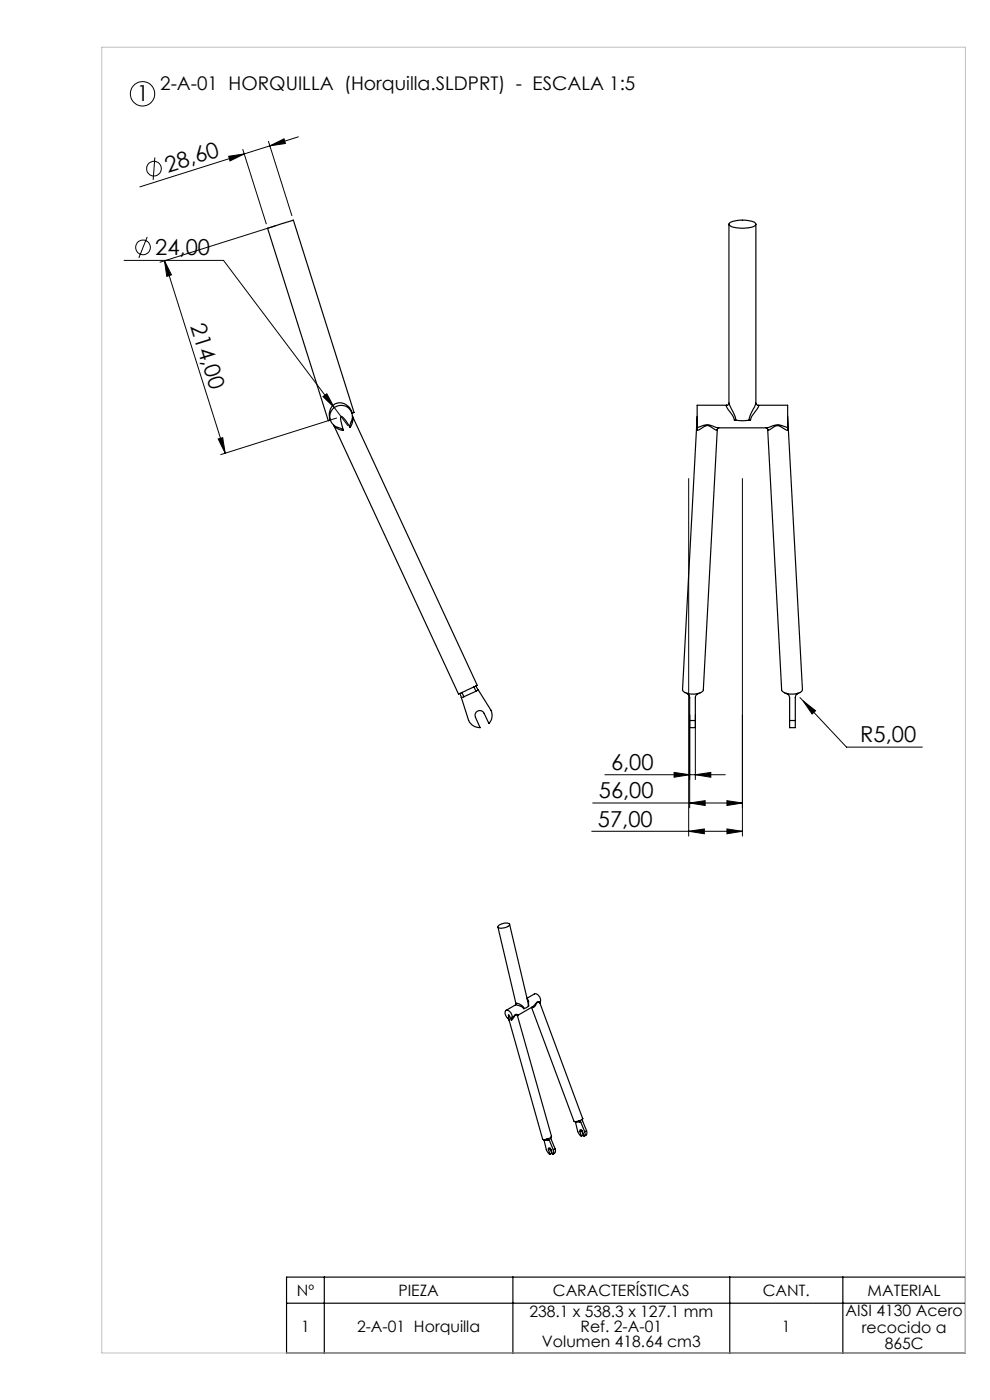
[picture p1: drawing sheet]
<svg xmlns="http://www.w3.org/2000/svg" width="210mm" height="297mm" viewBox="0 0 210 297" stroke-linecap="round" stroke-linejoin="round" font-family="sans-serif">
<g fill="none" stroke="#000" stroke-width=".21">
<path d="M32.8 33.4l-.3 4.8M48.5 33.2l3.3-.5-3 1.4zM51.5 31.7l5 15.8M56.9 30l5 15.8M57.3 30.9l3-1.4 .2 .9zM63.3 29l-33.6 10.6M26.3 55.2h21.1l23.5 31.3M31.2 50.3l-1.7 4.4M34.9 55.3l12.9 40.8M34.9 55.3l1.5 3-1 .3zM58.5 47.9l-24.6 7.7M46.3 93.1l.9-.3 .6 3.3z"/>
<path d="M68.5 84.1l.8-.6 1.6 3zM70.9 86.5l2.9 3.8M71.4 88.7l-24.6 7.7M146.1 101.5v75.9M157.5 101.5v75.9M146.3 151.7v19.7M147.5 151.7v13.7M169.7 148l.7 .7M170.4 148.7l2.6 2.1-.7 .7zM170.4 148.7l9.2 9.8h16.1M125.5 176.4h32M125.7 170.4h31.8"/>
<path d="M128.3 164.4h25.5M143 163.9l3.3 .5-3.3 .5zM146.1 176.4l3.3-.5v1zM146.3 170.4l3.3-.5v1zM147.5 164.4l3.3-.5v1zM154.2 169.9l3.3 .5-3.3 .5zM154.2 175.9l3.3 .5-3.3 .5z"/>
<circle cx="30.2" cy="19.9" r="2.59"/>
<circle cx="32.7" cy="35.8" r="1.57"/>
<circle cx="30.3" cy="52.5" r="1.55"/>
</g>
<g fill="none" stroke="#000" stroke-width=".25">
<path d="M154.6 47.6v37.9M154.8 47.3a6.5 6.5 0 0 1 5.4 0l.1 .3a1.91 1.91 0 0 1-1.9 .8h-.5a4.5 4.5 0 0 1-3.2-.7zM160.3 47.6v37.9M70 89.1h.1M70.7 90.2l.1 .1M70.8 90.3h.1M70.8 90.3l26.5 56.9 .3-.1M70.8 90.3a2.69 2.69 0 0 0 2 1M74.3 90.7a5.1 5.1 0 0 0-1.9-2.4l-.1 .1a6.7 6.7 0 0 0 .5 2.9M74.3 90.7l-.1-.4a3.7 3.7 0 0 0 .2-3.3 2.4 2.4 0 0 0-4 0 2.4 2.4 0 0 0 1.4 3.7l1 .6M74.7 87.6a2.54 2.54 0 0 0-1.8-2 2.54 2.54 0 0 0-2.6 .7l-.2 .4a3.4 3.4 0 0 0-.1 2.4M74.7 87.6l-.1 .1"/>
<path d="M74.7 87.6l.4-.1-12.9-40.8-2.3 .7-3.1 1 12.8 40.8 .4-.1M74.8 88.2v.2M74.8 88.4l26.4 57-.3 .2M74.8 88.4a3.1 3.1 0 0 1-.5 2.3M147.9 90.7v.6l1-.5a1.53 1.53 0 0 1 2.4 .1l.5 .3h.3l.1-.1M147.9 88.3l-3.1 58 .1 .3 .4 .3 .5 .2M147.9 90.7h.2a3.6 3.6 0 0 1 3.9 0l10.5 .1M152.2 91.1l-3 55.2a1.33 1.33 0 0 1-1 .8M152.5 90.8l-.3 .3M154.2 86l-.1 .2 .1 .3 1.2 1.6 .4 1h.3M154.2 86h-6.3v4.7M154.6 85.5l-.1 .4-.3 .1"/>
<path d="M154.7 85.5l1.3 2.9 .1 .7M156.1 89.1l1 .1 1.8-.1M160.3 85.5l.4 .5h6.4v4.7M160.3 85.5l-1.2 2.7-.2 .9M160.8 86l.1 .3-.3 .5a5.4 5.4 0 0 0-1.5 2.3h-.2M162.5 90.8l.3 .3M162.8 91.1l3 55.3 .2 .3 .8 .4M167.1 90.7v.6l-1.1-.5a1.71 1.71 0 0 0-2.6 .2l-.3 .3-.3-.2M167.1 88.3l3.1 58-.3 .5-.7 .3M167.1 90.7a4.1 4.1 0 0 0-3.7-.2l-.9 .3M97.6 147.1l.3 .9M98 146.9l-.4 .2"/>
<path d="M98 146.9l.4 .9M98.4 147.8l-.5 .2M100.5 145.7l-2.5 1.2M100.5 145.7l.5 .9M100.9 145.6l-.4 .1M100.9 145.6l.5 .7M101 146.6l-2.6 1.2M101.4 146.3l2.7 4.4a2.59 2.59 0 0 1-.4 2.8l-1-2.2a1.01 1.01 0 0 0-1.4-.5 1.01 1.01 0 0 0-.4 1.4l.9 2.2a2.58 2.58 0 0 1-2.4-1.5l-1.5-4.9M101.4 146.3l-.4 .3M145.7 147.1l.4 .4M145.8 147.1l.8 .1 1.6-.1M145.8 147.1l.4 .4 .1 .5v4.9"/>
<path d="M146.3 152.9v1.5h1.2v-1.5M146.3 152.9h1.2M148.1 147.1l-.1 .1M148.2 147.1a.97 .97 0 0 0-.7 .9v4.9M166.8 147.1l.2 .1M166.8 147.1l.8 .1 1.6-.1M166.8 147.1a.96 .96 0 0 1 .7 .9v4.9M167.5 152.9v1.5h1.2v-1.5M167.5 152.9h1.2M169.2 147.1l-.3 .3-.2 .6v4.9M169.3 147.1l-.3 .2M105.6 196.7l3.9 16.3"/>
<path d="M105.7 196.4a2.1 2.1 0 0 1 2.4-.3 1.95 1.95 0 0 1-2.5 .6zM108.1 196.1l3.8 16.3M108 216.4l-.2-1.1 .7 1.1M108 216.4l-.1-.1 7.2 25.4 1.1-.1M108.5 216a1.26 1.26 0 0 0-1.1-1.7 1.47 1.47 0 0 0 .6 2v.1M108.5 216v.4M109.4 213.2h.2a2.19 2.19 0 0 1 1.5 .8h.1M109.4 213.2l-2 1.1M109.5 213l-.1 .2M109.5 213v-.1a1.85 1.85 0 0 1 1.7 1.1M109.8 215.6l7.1 25.6M109.8 215.6l-.4-.3-.9 1.1"/>
<path d="M109.9 215.3a.55 .55 0 0 0-.9 .3l-.5 .4M109.9 215.4l-.1 .2M111.8 211.8l1.6-.9a1.31 1.31 0 0 1 1.2 1.7M111.8 212a1.35 1.35 0 0 1 .3 1.4M111.9 212.4h.1M111.9 212.4l.2 1M112.1 213.4l-.9 .6M112.7 213.7l9 24.1 .5 .1 .6-.1M114.5 212.9a.48 .48 0 0 0-.6-.2 .48 .48 0 0 0-.3 .5 .61 .61 0 0 1-.8 .5M114.6 212.6l-.1 .3 9.1 24.4M114.6 212.6a.81 .81 0 0 0-1.1 .5l-.5 .5-3.1 1.8M122.1 238l.5 2.1 .7 .9"/>
<path d="M122.1 238h.1M122.1 237.9v.1M122.1 237.9l.1 .1M122.2 238l.9 .1M122.7 237.8h.1M122.8 237.8l.4 .3M122.8 237.8l.3 .3M123.1 238.1h.1M123.2 238.1l.8 2M123.4 239.7l.3 1.1-.4 .2M123.4 239.9l-.4 .2M123.6 237.3l-.8 .5"/>
<path d="M123.6 237.3l-.1 .4 .9 2.2M123.6 237.3v.1M124.4 239.9v.8l-.5 .3M124.4 239.9l-.4 .2M115.4 241.8h.1M115.4 241.8l.5 2.1 .8 1M115.4 241.8l.2 .1M115.5 241.8l.1 .1M115.6 241.9h.8M116 241.6l.4 .3M116.2 241.6l.3 .3M116.3 243.9a.26 .26 0 0 1 .2-.4 .26 .26 0 0 1 .3 .2l.4 1.2"/>
<path d="M116.3 243.9l.4 1M116.5 241.9l.9 2M116.5 241.9h-.1M116.7 243.6v.1M116.7 243.7l-.4 .2M116.7 243.7l.3 1-.3 .2M116.9 241.2l-.7 .4M116.9 241.2v.5l.9 2M117.4 243.9a.79 .79 0 0 1-.2 1M117.8 243.7a.79 .79 0 0 1-.2 1l-.4 .2M117.8 243.7l-.4 .2M123 240.1a.26 .26 0 0 1 .1-.4 .26 .26 0 0 1 .4 .2l.4 1.1"/>
<path d="M123 240.1l.3 .9M124 240.1a.79 .79 0 0 1-.1 .9M60.8 270.9h144v16.1h-144zM60.8 276.5h144M68.8 270.9v16.1M108.8 270.9v16.1M154.8 270.9v16.1M178.8 270.9v16.1"/>
</g>
<path d="M21.6 10h183.2v277h-183.2z" fill="none" stroke="#c0c0c0" stroke-width=".21"/>
<g fill="#000">
<path d="M48.5 33.2l3.3-.5-3 1.4zM57.3 30.9l3-1.4 .2 .9z"/>
<path d="M34.9 55.3l1.5 3-1 .3zM46.3 93.1l.9-.3 .6 3.3z"/>
<path d="M68.5 84.1l2.4 2.4-1.6-3zM143 163.9l3.3 .5-3.3 .5zM147.5 164.4l3.3-.5v1zM146.1 176.4l3.3-.5v1zM154.2 175.9l3.3 .5-3.3 .5zM170.4 148.7l1.9 2.8 .7-.7z"/>
<path d="M154.2 169.9l3.3 .5-3.3 .5zM146.3 170.4l3.3-.5v1z"/>
</g>
<g font-size="4.7">
<text x="29" y="21.5">1</text>
<text x="35.6" y="36.6" transform="rotate(-17 35.6 36.6)">28,60</text>
<text x="32.9" y="54.2">24,00</text>
<text x="40.4" y="69.2" transform="rotate(73 40.4 69.2)">214,00</text>
<text x="182.5" y="157.5">R5,00</text>
<text x="129.6" y="163.3">6,00</text>
<text x="127" y="169.3">56,00</text>
<text x="126.8" y="175.3">57,00</text>
</g>
<text font-size="4" x="34" y="19.1">2-A-01 HORQUILLA (Horquilla.SLDPRT) - ESCALA 1:5</text>
<g font-size="3.3">
<text x="63" y="274.9">Nº</text>
<text x="84.5" y="274.9">PIEZA</text>
<text x="117.3" y="274.9">CARACTERÍSTICAS</text>
<text x="161.8" y="274.9">CANT.</text>
<text x="184" y="274.9">MATERIAL</text>
<text x="112.3" y="279.4">238.1 x 538.3 x 127.1 mm</text>
<text x="179.4" y="279.2">AISI 4130 Acero</text>
<text x="63.9" y="282.6">1</text>
<text x="75.7" y="282.6">2-A-01 Horquilla</text>
<text x="115" y="285.8">Volumen 418.64 cm3</text>
<text x="123.1" y="282.6">Ref. 2-A-01</text>
<text x="165.9" y="282.6">1</text>
<text x="182.8" y="282.7">recocido a</text>
<text x="187.7" y="286.2">865C</text>
</g>
</svg>
